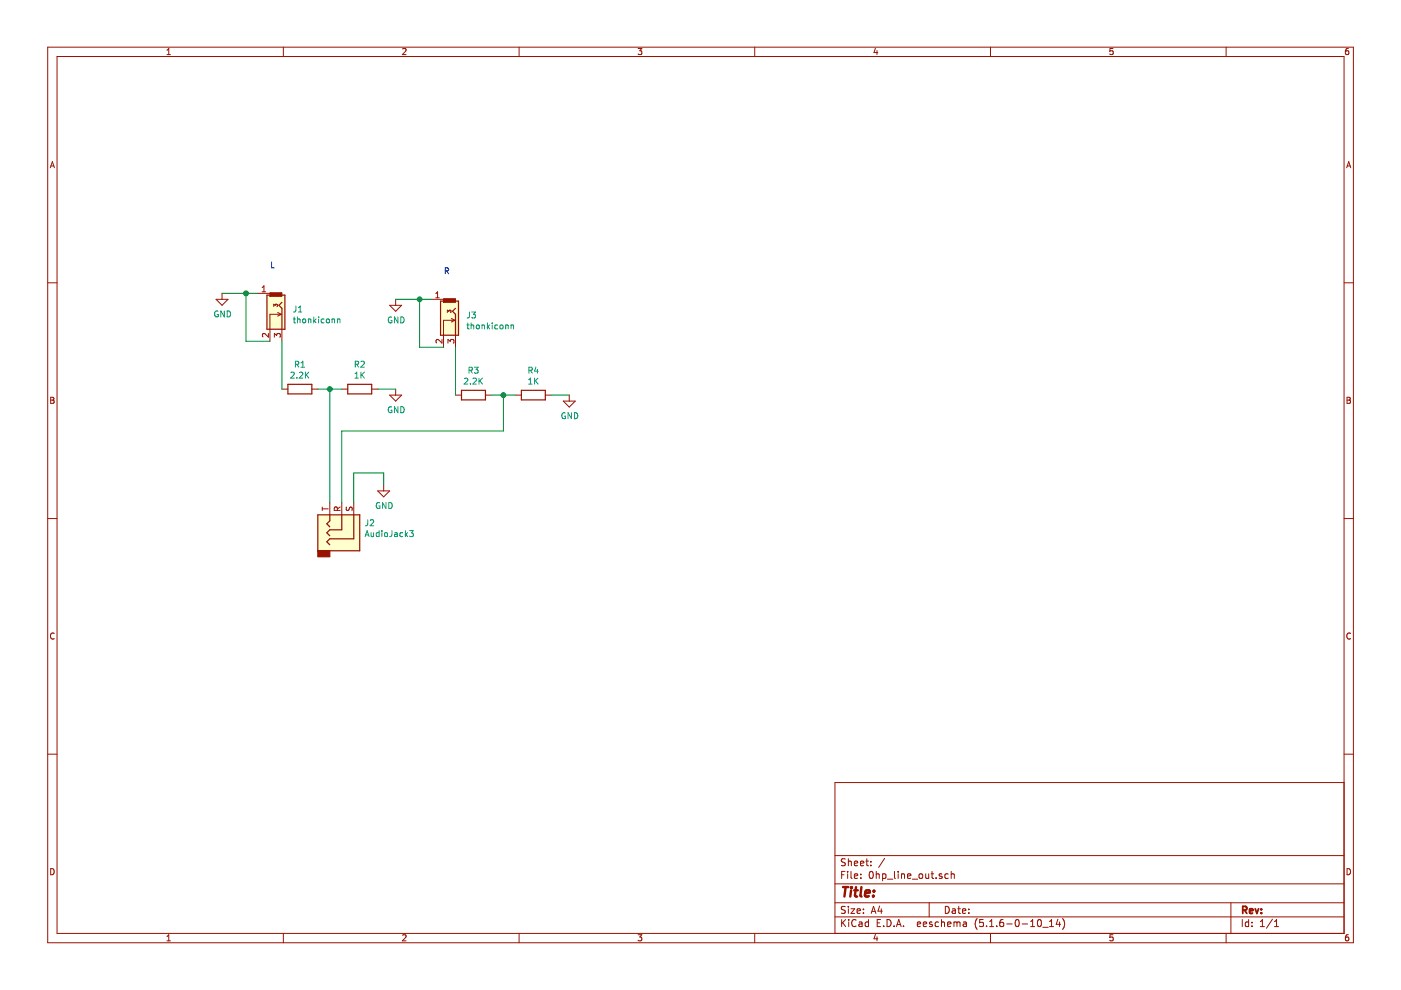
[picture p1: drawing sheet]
EESchema Schematic File Version 4
EELAYER 30 0
EELAYER END
$Descr A4 11693 8268
encoding utf-8
Sheet 1 1
Title ""
Date ""
Rev ""
Comp ""
Comment1 ""
Comment2 ""
Comment3 ""
Comment4 ""
$EndDescr
$Comp
L thonkiconn_symbol:thonkiconn J1
U 1 1
P 2250 2650
F 0 "J1" V 2182 2838 50  0000 L CNN
F 1 "thonkiconn" V 2273 2838 50  0000 L CNN
F 2 "modular:Thonkiconn_small_holes" H 2500 2750 50  0001 C CNN
F 3 "~" H 2500 2750 50  0001 C CNN
	1    2250 2650
	0    1    1    0   
$EndComp
$Comp
L Connector:AudioJack3 J2
U 1 1
P 2850 4400
F 0 "J2" V 2878 4588 50  0000 L CNN
F 1 "AudioJack3" V 2787 4588 50  0000 L CNN
F 2 "modular:Thonkiconn_stereo_small_holes" H 2850 4400 50  0001 C CNN
F 3 "~" H 2850 4400 50  0001 C CNN
	1    2850 4400
	0    1    -1   0   
$EndComp
$Comp
L power:GND #PWR0101
U 1 1
P 1850 2450
F 0 "#PWR0101" H 1850 2200 50  0001 C CNN
F 1 "GND" H 1855 2277 50  0000 C CNN
F 2 "" H 1850 2450 50  0001 C CNN
F 3 "" H 1850 2450 50  0001 C CNN
	1    1850 2450
	1    0    0    -1  
$EndComp
Wire Wire Line
	1850 2450 2050 2450
$Comp
L Device:R R1
U 1 1
P 2500 3250
F 0 "R1" V 2293 3250 50  0000 C CNN
F 1 "2.2K" V 2384 3250 50  0000 C CNN
F 2 "Resistor_THT:R_Axial_DIN0207_L6.3mm_D2.5mm_P7.62mm_Horizontal" V 2430 3250 50  0001 C CNN
F 3 "~" H 2500 3250 50  0001 C CNN
	1    2500 3250
	0    1    1    0   
$EndComp
Wire Wire Line
	2350 2850 2350 3250
$Comp
L Device:R R2
U 1 1
P 3000 3250
F 0 "R2" V 2793 3250 50  0000 C CNN
F 1 "1K" V 2884 3250 50  0000 C CNN
F 2 "Resistor_THT:R_Axial_DIN0207_L6.3mm_D2.5mm_P7.62mm_Horizontal" V 2930 3250 50  0001 C CNN
F 3 "~" H 3000 3250 50  0001 C CNN
	1    3000 3250
	0    1    1    0   
$EndComp
$Comp
L power:GND #PWR0102
U 1 1
P 3300 3250
F 0 "#PWR0102" H 3300 3000 50  0001 C CNN
F 1 "GND" H 3305 3077 50  0000 C CNN
F 2 "" H 3300 3250 50  0001 C CNN
F 3 "" H 3300 3250 50  0001 C CNN
	1    3300 3250
	1    0    0    -1  
$EndComp
Wire Wire Line
	3150 3250 3300 3250
Wire Wire Line
	2650 3250 2750 3250
Wire Wire Line
	2750 3250 2750 4200
Connection ~ 2750 3250
Wire Wire Line
	2750 3250 2850 3250
Text Notes 2250 2250 0    50   ~ 0
L
Wire Wire Line
	2250 2850 2050 2850
Wire Wire Line
	2050 2850 2050 2450
Connection ~ 2050 2450
Wire Wire Line
	2050 2450 2150 2450
$Comp
L thonkiconn_symbol:thonkiconn J3
U 1 1
P 3700 2700
F 0 "J3" V 3632 2888 50  0000 L CNN
F 1 "thonkiconn" V 3723 2888 50  0000 L CNN
F 2 "modular:Thonkiconn_small_holes" H 3950 2800 50  0001 C CNN
F 3 "~" H 3950 2800 50  0001 C CNN
	1    3700 2700
	0    1    1    0   
$EndComp
$Comp
L power:GND #PWR0103
U 1 1
P 3300 2500
F 0 "#PWR0103" H 3300 2250 50  0001 C CNN
F 1 "GND" H 3305 2327 50  0000 C CNN
F 2 "" H 3300 2500 50  0001 C CNN
F 3 "" H 3300 2500 50  0001 C CNN
	1    3300 2500
	1    0    0    -1  
$EndComp
Wire Wire Line
	3300 2500 3500 2500
$Comp
L Device:R R3
U 1 1
P 3950 3300
F 0 "R3" V 3743 3300 50  0000 C CNN
F 1 "2.2K" V 3834 3300 50  0000 C CNN
F 2 "Resistor_THT:R_Axial_DIN0207_L6.3mm_D2.5mm_P7.62mm_Horizontal" V 3880 3300 50  0001 C CNN
F 3 "~" H 3950 3300 50  0001 C CNN
	1    3950 3300
	0    1    1    0   
$EndComp
Wire Wire Line
	3800 2900 3800 3300
$Comp
L Device:R R4
U 1 1
P 4450 3300
F 0 "R4" V 4243 3300 50  0000 C CNN
F 1 "1K" V 4334 3300 50  0000 C CNN
F 2 "Resistor_THT:R_Axial_DIN0207_L6.3mm_D2.5mm_P7.62mm_Horizontal" V 4380 3300 50  0001 C CNN
F 3 "~" H 4450 3300 50  0001 C CNN
	1    4450 3300
	0    1    1    0   
$EndComp
$Comp
L power:GND #PWR0104
U 1 1
P 4750 3300
F 0 "#PWR0104" H 4750 3050 50  0001 C CNN
F 1 "GND" H 4755 3127 50  0000 C CNN
F 2 "" H 4750 3300 50  0001 C CNN
F 3 "" H 4750 3300 50  0001 C CNN
	1    4750 3300
	1    0    0    -1  
$EndComp
Wire Wire Line
	4600 3300 4750 3300
Text Notes 3700 2300 0    50   ~ 0
R
Wire Wire Line
	3700 2900 3500 2900
Wire Wire Line
	3500 2900 3500 2500
Connection ~ 3500 2500
Wire Wire Line
	3500 2500 3600 2500
Wire Wire Line
	4100 3300 4200 3300
Wire Wire Line
	4200 3300 4200 3600
Wire Wire Line
	4200 3600 2850 3600
Wire Wire Line
	2850 3600 2850 4200
Connection ~ 4200 3300
Wire Wire Line
	4200 3300 4300 3300
Wire Wire Line
	2950 4200 2950 3950
Wire Wire Line
	2950 3950 3200 3950
Wire Wire Line
	3200 3950 3200 4050
$Comp
L power:GND #PWR0105
U 1 1
P 3200 4050
F 0 "#PWR0105" H 3200 3800 50  0001 C CNN
F 1 "GND" H 3205 3877 50  0000 C CNN
F 2 "" H 3200 4050 50  0001 C CNN
F 3 "" H 3200 4050 50  0001 C CNN
	1    3200 4050
	1    0    0    -1  
$EndComp
$EndSCHEMATC
